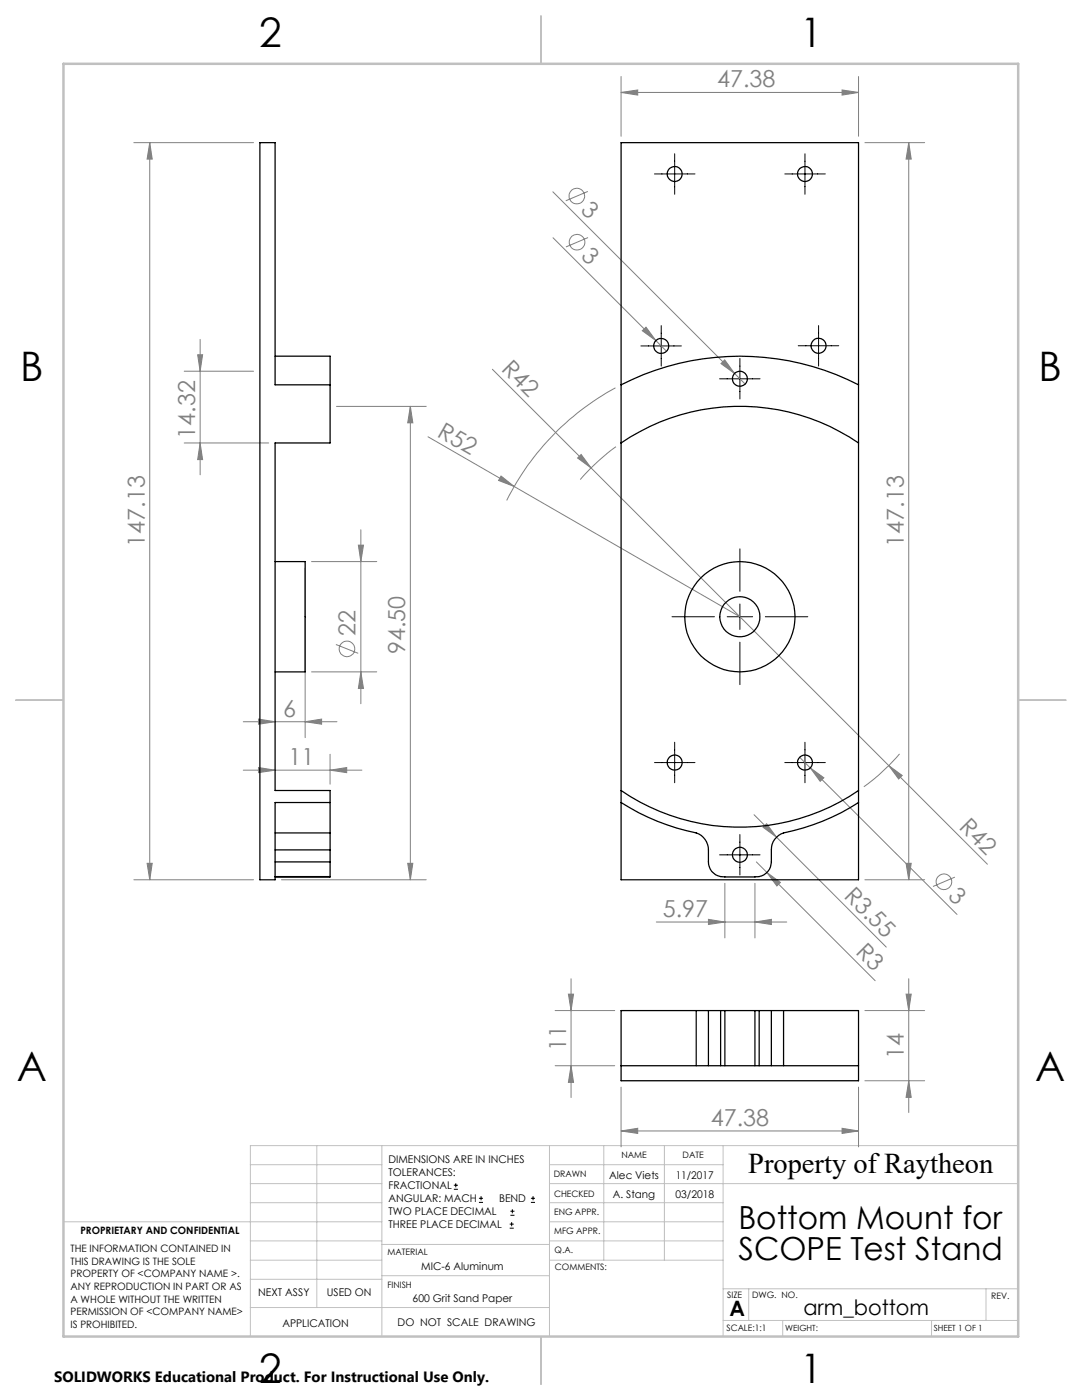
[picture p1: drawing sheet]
<svg xmlns="http://www.w3.org/2000/svg" width="216mm" height="279mm" viewBox="0 0 216 279" stroke-linecap="round" stroke-linejoin="round" font-family="sans-serif">
<g fill="none" stroke="#808080" stroke-width=".2">
<path d="M123.9 18.5l3.3-.5v1zM123.9 15.3v11.9M123.9 18.5h47.4M168 18l3.3 .5-3.3 .5zM171.3 15.3v11.9M26.7 28.5h23.9M29.9 28.5l.5 3.3h-1zM29.9 28.5v147.1M110.3 38.3l38.4 38.4M117.3 38.2l-4.4 1.9M172.6 28.5h11.9M181.3 28.5l.5 3.3h-1z"/>
<path d="M181.3 28.5v147.1M110.3 47.4l22.7 22.7M117.3 47.4l-4.4 1.9M36.8 74.1h13.8M39.4 70.8h1l-.5 3.3zM39.9 67.7v27.1M98.2 73.7l19.7 19.7M122.8 77.4a52.3 52.3 0 0 0-21.7 22.5M128.2 66l.7-.7 2 2.7zM143.9 72.6l.7-.8 2 2.7zM36.8 88.4h16.8M39.9 88.4l.5 3.3h-1z"/>
<path d="M67.1 81.1h18M81.9 81.1v94.5M81.9 81.1l.5 3.3h-1zM85.4 87.2l62.2 35.9M100 95l2.6 2.1-3.1-1.2zM115.3 91.4l.7-.7 1.9 2.7zM117.9 93.4l29.7 29.7M122.9 89.1a42.8 42.8 0 0 0-7.1 6.6M60.9 113.3v33.9M62.2 112.1h13M71.5 108.8h1l-.5 3.3zM72 105.7v34.7"/>
<path d="M62.2 134.1h13M67 128.6l4.5 1.8M72 134.1l.5 3.3h-1zM147.6 123.1l29.7 29.7M48.5 153.7h23.7M48.5 144h18.7M51.6 153.2l3.3 .5-3.3 .5zM51.6 143.5l3.3 .5-3.3 .5zM60.9 144l3.3-.5v1zM65.9 153.7l3.3-.5v1zM65.9 150.5v6M159.6 151.1l31.4 31.4"/>
<path d="M161.7 153.2l2.7 2-.7 .7zM177.3 152.8l2.7 2-.7 .7zM177.3 152.8l19.7 19.7M179.5 150.5a42.8 42.8 0 0 1-7.1 6.5M26.7 175.6h23.9M29.4 172.3h1l-.5 3.3zM56.2 175.6h28.9M81.4 172.3h1l-.5 3.3zM144.6 176.3v10.9M150.5 162.6l4.4 4.5M150.6 176.3v10.9M150.9 172l2.1 2.1"/>
<path d="M152.3 165.1l.7-.7 1.9 2.7zM153 174.1l2.7 2-.7 .7zM153 174.1l21.6 21.6M154.9 167.1l21.9 21.9M172.6 175.6h11.9M180.8 172.3h1l-.5 3.3zM190.5 175l-4.3 1.9M113.4 198.4h1l-.5 3.3zM113.9 195.3v23.7M131 184h26M141.4 183.5l3.2 .5-3.2 .5zM150.6 184l3.3-.5v1z"/>
<path d="M180.8 198.4h1l-.5 3.3zM181.3 195.3v26.7M110.8 201.7h11.9M110.8 212.7h11.9M113.9 212.7l.5 3.3h-1zM123.9 217v11.9M171.3 217v11.9M172.6 201.7h11.9M172.6 215.7h11.9M181.3 215.7l.5 3.3h-1zM123.9 225.7l3.3-.5v1zM123.9 225.7h47.4"/>
<path d="M168 225.2l3.3 .5-3.3 .5z"/>
<circle cx="115.1" cy="39.1" r="1.56"/>
<circle cx="115.1" cy="48.3" r="1.57"/>
<circle cx="69.3" cy="129.5" r="1.55"/>
<circle cx="188.4" cy="176" r="1.56"/>
</g>
<g fill="none" stroke="#000" stroke-width=".2">
<path d="M130.6 34.7h8.1M134.6 30.7v8.1M156.6 34.7h8.1M160.6 30.7v8.1M127.9 69h8.1M131.9 65v8.1M143.6 75.6h8.1M147.6 71.5v8.1M159.3 69h8.1M163.3 65v8.1M147.6 109.5v8.5M134.1 123.1h8.5"/>
<path d="M145.1 123.1h5.1M147.6 120.5v5.1M147.6 128.2v8.4M152.7 123.1h8.5M130.6 152.2h8.1M134.6 148.1v8.1M156.6 152.2h8.1M160.6 148.1v8.1M143.6 170.6h8.1M147.6 166.5v8.1M90.6 237.3h.8M90.6 236.5h.8"/>
<path d="M90.9 236.1v.9M95.6 240h.8M95.6 239.1h.8M96 238.7v.8M105.9 240h.9M105.9 239.1h.9M106.4 238.7v.8M101.7 245.1h.8M101.7 244.3h.8M101.8 242.5h.9M101.8 241.7h.9M102.1 243.9v.8"/>
<path d="M102.2 241.3v.8"/>
</g>
<g fill="none" stroke="#c0c0c0" stroke-width=".2">
<path d="M50 232.4h26.2M50 236.2h26.2M63.2 228.6v32.3M76.2 228.6v38.1M109.6 228.6v38.1M109.6 232.4h34.7M109.6 236.2h93.6M120.5 228.6v22.9M132.6 228.6v22.9M144.3 228.6v38.1M203.2 228.6h-153.2v38.1M12.7 243.8h63.5"/>
<path d="M50 251.5h26.2M50 240h26.2M50 247.7h26.2M50 255.3h26.2M76.2 254.6h33.4M76.2 248.4h33.4M109.6 251.5h34.7M109.6 243.8h34.7M109.6 240h34.7M109.6 247.7h34.7M144.3 257.2h58.9M149.4 257.2v6.3"/>
<path d="M196.7 257.2v6.3M50 260.9h59.6M144.3 263.5h58.9M156.2 263.5v3.2M185.9 263.5v3.2"/>
</g>
<path d="M108 3.2v9.5M3.1 139.7h9.6M203.2 139.7h9.5M108 266.7v9.6" fill="none" stroke="#c0c0c0" stroke-width=".25"/>
<path d="M12.7 12.7h190.5v254h-190.5z" fill="none" stroke="#c0c0c0" stroke-width=".5"/>
<g fill="#808080">
<path d="M128.2 66l.7-.7 2 2.7z"/>
<path d="M100 95l2.6 2.1-3.1-1.2z"/>
<path d="M153 174.1l2.7 2-.7 .7z"/>
<path d="M161.7 153.2l2.7 2-.7 .7z"/>
<path d="M177.3 152.8l2.7 2-.7 .7z"/>
<path d="M152.3 165.1l.7-.7 1.9 2.7z"/>
<path d="M116 90.7l-.7 .7 2.6 2zM144.6 71.8l-.7 .8 2.7 1.9z"/>
<path d="M150.6 184l3.3-.5v1zM141.4 183.5l3.2 .5-3.2 .5zM60.9 144l3.3-.5v1zM51.6 143.5l3.3 .5-3.3 .5z"/>
<path d="M123.9 18.5l3.3-.5v1zM168 18l3.3 .5-3.3 .5zM123.9 225.7l3.3-.5v1zM168 225.2l3.3 .5-3.3 .5z"/>
<path d="M65.9 153.7l3.3-.5v1zM51.6 153.2l3.3 .5-3.3 .5z"/>
<path d="M181.3 28.5l.5 3.3h-1zM180.8 172.3h1l-.5 3.3zM71.5 108.8h1l-.5 3.3zM72 134.1l.5 3.3h-1zM29.9 28.5l.5 3.3h-1zM29.4 172.3h1l-.5 3.3zM180.8 198.4h1l-.5 3.3zM181.3 215.7l.5 3.3h-1zM113.4 198.4h1l-.5 3.3zM113.9 212.7l.5 3.3h-1z"/>
<path d="M81.9 81.1l.5 3.3h-1zM81.4 172.3h1l-.5 3.3z"/>
<path d="M39.4 70.8h1l-.5 3.3zM39.9 88.4l.5 3.3h-1z"/>
</g>
<g fill="none" stroke="#000" stroke-width=".25">
<path d="M123.9 28.5h47.4v147.1h-47.4zM54.9 71.1h11v5.7M65.9 76.8h-11v-48.3h-3v147.1h3v-15.4h11M65.9 76.8v11.6h-11v69.4h11v2.4M123.9 76.8a52 52 0 0 1 47.4 0M123.9 88.4a42 42 0 0 1 47.4 0M54.9 112.1h6v22h-6M123.9 157.8a42 42 0 0 0 47.4 0M54.9 166.2h11M54.9 169.6h11M54.9 172h11M54.9 174.9h11"/>
<path d="M65.9 160.2v6M65.9 166.2v3.4M65.9 172v2.9M65.9 174.9l-11 .1M65.9 169.6v2.4M123.9 160.2a46.8 46.8 0 0 0 15.6 6.2 3.6 3.6 0 0 1 1.9 3.2 6 6 0 0 0 .3 3.9 3.4 3.4 0 0 0 2.9 1.5h6a3.1 3.1 0 0 0 3.3-3 7.3 7.3 0 0 1 .4-4 3.8 3.8 0 0 1 2.1-1.8 43.2 43.2 0 0 0 14.9-6M123.9 212.7h47.4M138.9 201.7h2.5M138.9 201.7h-15v14h47.4v-14h-14.9M138.9 201.7v11M141.4 201.7h2.4M141.4 201.7v11"/>
<path d="M143.8 201.7h.8M143.8 201.7v11M144.6 201.7v11M144.6 201.7h6M150.6 201.7h.9M150.6 201.7v11M151.5 201.7h2.4M151.5 201.7v11M153.9 201.7h2.5M153.9 201.7v11M156.4 201.7v11"/>
<circle cx="134.6" cy="34.7" r="1.5"/>
<circle cx="160.6" cy="34.7" r="1.5"/>
<circle cx="131.9" cy="69" r="1.5"/>
<circle cx="147.6" cy="75.6" r="1.5"/>
<circle cx="163.3" cy="69" r="1.5"/>
<circle cx="147.6" cy="123.1" r="4"/>
<circle cx="147.6" cy="123.1" r="11"/>
<circle cx="134.6" cy="152.2" r="1.5"/>
<circle cx="160.6" cy="152.2" r="1.5"/>
<circle cx="147.6" cy="170.6" r="1.49"/>
</g>
<g font-size="8.1">
<text x="51.7" y="9.3">2</text>
<text x="159.7" y="9.3">1</text>
<text x="4" y="76">B</text>
<text x="207.2" y="76">B</text>
<text x="3.3" y="215.7">A</text>
<text x="206.5" y="215.7">A</text>
<text x="51.7" y="276">2</text>
<text x="159.7" y="276">1</text>
</g>
<g font-size="6.3">
<text x="147.3" y="245.4">Bottom Mount for</text>
<text x="147.4" y="251.4">SCOPE Test Stand</text>
</g>
<text font-size="5.7" x="149.3" y="234.1">Property of Raytheon</text>
<g font-size="4.7" fill="#808080">
<text x="143.1" y="17.4">47.38</text>
<text x="115.7" y="42.1" transform="rotate(45 115.7 42.1)">3</text>
<text x="115.8" y="51.3" transform="rotate(45 115.8 51.3)">3</text>
<text x="99.9" y="73.9" transform="rotate(45 99.9 73.9)">R42</text>
<text x="38.9" y="87.5" transform="rotate(-90 38.9 87.5)">14.32</text>
<text x="87" y="86.9" transform="rotate(30 87 86.9)">R52</text>
<text x="28.9" y="109.1" transform="rotate(-90 28.9 109.1)">147.13</text>
<text x="180.3" y="109.1" transform="rotate(-90 180.3 109.1)">147.13</text>
<text x="71" y="126.9" transform="rotate(-90 71 126.9)">22</text>
<text x="80.9" y="130.5" transform="rotate(-90 80.9 130.5)">94.50</text>
<text x="56.5" y="143">6</text>
<text x="57.6" y="152.7">11</text>
<text x="191.2" y="165.2" transform="rotate(45 191.2 165.2)">R42</text>
<text x="168.3" y="178.9" transform="rotate(45 168.3 178.9)">R3.55</text>
<text x="189" y="179" transform="rotate(45 189 179)">3</text>
<text x="132.3" y="183">5.97</text>
<text x="170.6" y="190.2" transform="rotate(45 170.6 190.2)">R3</text>
<text x="112.9" y="209.8" transform="rotate(-90 112.9 209.8)">11</text>
<text x="180.3" y="211.3" transform="rotate(-90 180.3 211.3)">14</text>
<text x="141.8" y="224.7">47.38</text>
</g>
<g font-size="4.2">
<text x="145.6" y="262.7">A</text>
<text x="160.3" y="262.4">arm_bottom</text>
</g>
<text font-size="3" x="10.8" y="275.7">SOLIDWORKS Educational Product. For Instructional Use Only.</text>
<g font-size="2.1">
<text x="77.5" y="232.2">DIMENSIONS ARE IN INCHES</text>
<text x="77.5" y="234.7">TOLERANCES:</text>
<text x="77.5" y="237.3">FRACTIONAL</text>
<text x="77.5" y="239.9">ANGULAR: MACH</text>
<text x="99.6" y="239.9">BEND</text>
<text x="121.5" y="235.2">Alec Viets</text>
<text x="122.3" y="239">A. Stang</text>
<text x="134.8" y="239">03/2018</text>
<text x="134.8" y="235.2">11/2017</text>
<text x="77.5" y="242.5">TWO PLACE DECIMAL</text>
<text x="77.5" y="245.1">THREE PLACE DECIMAL</text>
<text x="84.1" y="253.4">MIC-6 Aluminum</text>
<text x="51.5" y="258.7">NEXT ASSY</text>
<text x="65.2" y="258.6">USED ON</text>
<text x="82.3" y="259.8">600 Grit Sand Paper</text>
<text x="56.3" y="264.8">APPLICATION</text>
<text x="79.3" y="264.6">DO NOT SCALE DRAWING</text>
</g>
<g font-size="2">
<text x="14.1" y="249.9">THE INFORMATION CONTAINED IN</text>
<text x="16" y="246.3">PROPRIETARY AND CONFIDENTIAL</text>
<text x="14.1" y="252.4">THIS DRAWING IS THE SOLE</text>
<text x="14.1" y="254.9">PROPERTY OF &lt;COMPANY NAME &gt;.</text>
<text x="14.1" y="257.4">ANY REPRODUCTION IN PART OR AS</text>
<text x="14.1" y="260">A WHOLE WITHOUT THE WRITTEN</text>
<text x="14.1" y="262.5">PERMISSION OF &lt;COMPANY NAME&gt;</text>
<text x="14.1" y="265">IS PROHIBITED.</text>
</g>
<g font-size="1.8">
<text x="124" y="231.1">NAME</text>
<text x="136.2" y="231.1">DATE</text>
<text x="110.5" y="234.8">DRAWN</text>
<text x="110.5" y="238.9">CHECKED</text>
<text x="110.6" y="242.5">ENG APPR.</text>
<text x="77.3" y="250.5">MATERIAL</text>
<text x="110.6" y="246.3">MFG APPR.</text>
<text x="110.7" y="250">Q.A.</text>
<text x="77.3" y="257">FINISH</text>
<text x="110.7" y="253.5">COMMENTS:</text>
<text x="145.1" y="259">SIZE</text>
<text x="150.1" y="259.1">DWG. NO.</text>
<text x="197.8" y="259.2">REV.</text>
<text x="145" y="265.7">SCALE:1:1</text>
</g>
<g font-size="1.7">
<text x="156.7" y="265.7">WEIGHT:</text>
<text x="186.3" y="265.7">SHEET 1 OF 1</text>
</g>
</svg>
